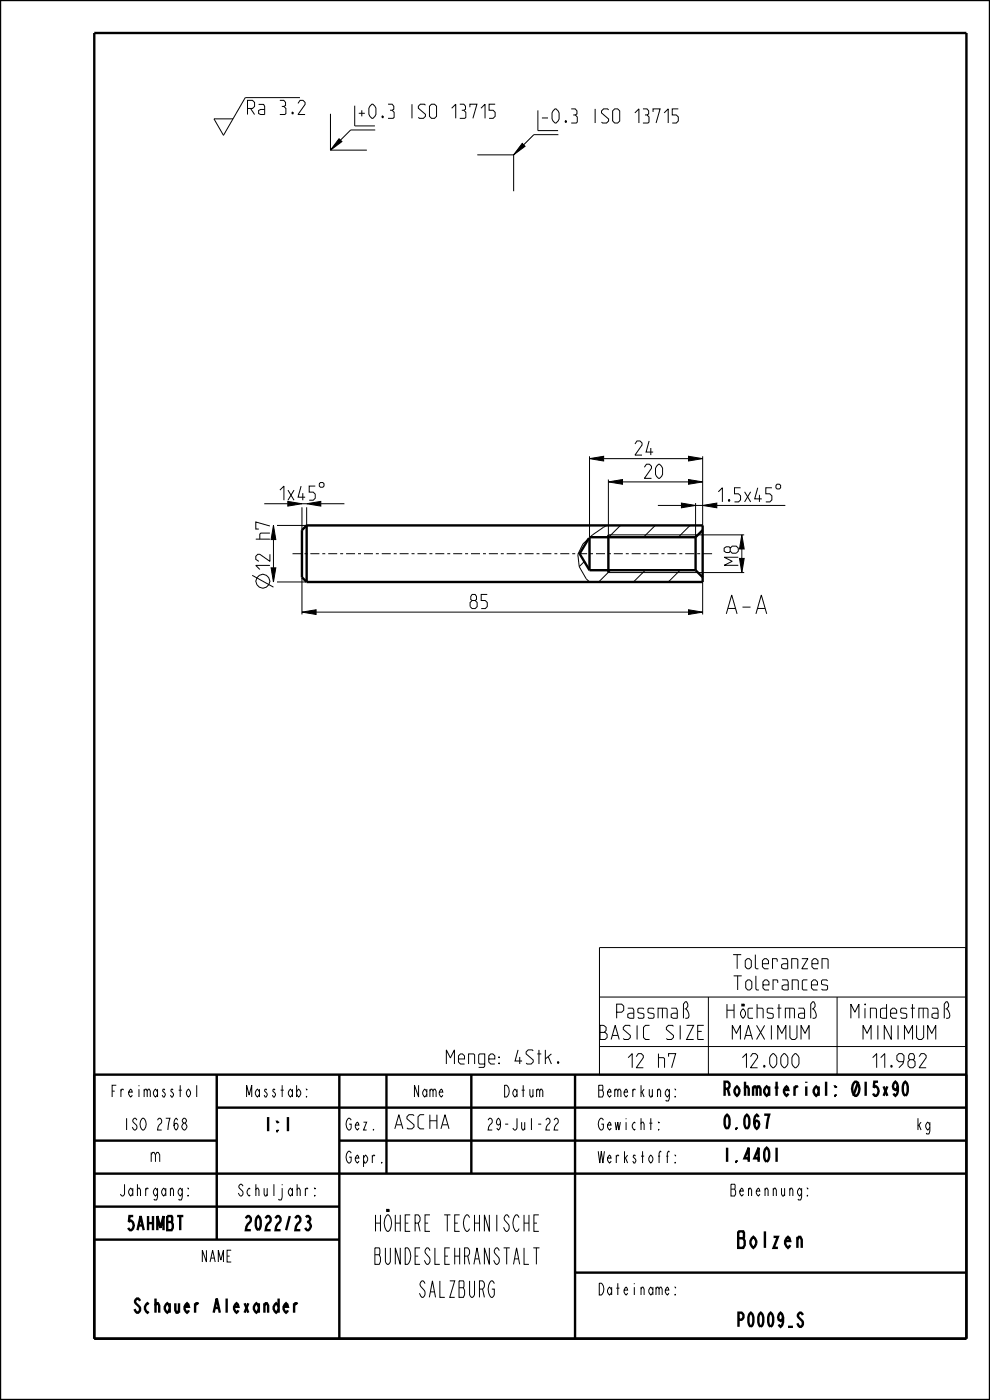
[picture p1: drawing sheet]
<svg xmlns="http://www.w3.org/2000/svg" width="210mm" height="297mm" viewBox="0 0 210 297" stroke-linecap="round" stroke-linejoin="round" font-family="sans-serif">
<g fill="none" stroke="#000" stroke-width=".21">
<path d="M63.6 20.7h-11.6l-4.6 8-2-3.5h4M70.1 24.1v7.8M70.1 31.9h7.7M71.9 29.4l.6 .6-2.4 1.9zM75.2 22.4v4.3h4.3M79.6 27.6h-5.2l-4.3 4.3M101.2 32.9h7.8M109 32.9v7.7M110.8 30.4l.6 .6-2.4 1.8zM114.1 23.4v4.3h4.3M118.4 28.6h-5.2l-4.2 4.3M125 97.3l3-.5v1z"/>
<path d="M125 96.8v17.2M128 97.3h18M146 96.8l3 .5-3 .5zM149 96.8v14.7M56 106.9h5M64 107.6v4.9M65 107.6v3.9h-6.2M68 106.9h5M123.9 119.1l-1 1.1M128.7 111.5l-3 2-2 1.9-1.1 2.2 .3 2.6M129 102.2l3-.5v1zM129 101.7v11.8h28.9"/>
<path d="M131.6 111.5l-2.5 2.5M132 102.2h14M139 111.5l-2.5 2.5M139.5 107.2h5M144.5 106.7l3 .5-3 .5zM146 101.7l3 .5-3 .5zM146.4 111.5l-2.5 2.5M147.5 107.2h1.5M147.5 106.7v7.3M149 107.2l3-.5v1zM152 107.2h14.6M156.9 118.5h1l-.5 3z"/>
<path d="M157.4 113.5l.5 3h-1zM53.5 122.1l4.5 2.5M57.5 120.5h1l-.5 3zM58.8 123.5h6.2M64 129.9l3-.5v1zM64 122.5v7.9M67 129.9h79M122.9 120.2l1.4 2.6 .8 .7M129 121.5h28.9M129.5 121l-2.5 2.5M136.9 121l-2.5 2.5M144.3 121l-2.5 2.5"/>
<path d="M146 129.4l3 .5-3 .5zM149 123.5v6.9M127.2 201h77.7v27h-77.7zM127.2 211.5h77.7M150.3 211.5v16.5M177.6 211.5v16.5M127.2 222h77.7"/>
<circle cx="55.8" cy="123.3" r="1.47"/>
</g>
<g fill="#000">
<path d="M71.9 29.4l.6 .6-2.4 1.9zM110.8 30.4l.6 .6-2.4 1.8zM125 97.3l3-.5v1zM146 96.8l3 .5-3 .5zM129 102.2l3-.5v1zM144.5 106.7l3 .5-3 .5zM146 101.7l3 .5-3 .5zM149 107.2l3-.5v1zM157.4 113.5l.5 3h-1zM57.5 120.5h1l-.5 3zM64 129.9l3-.5v1zM146 129.4l3 .5-3 .5z"/>
<path d="M156.9 118.5h1l-.5 3z"/>
</g>
<g fill="none" stroke="#000" stroke-width=".51">
<path d="M0 0h210v297h-210zM20 7h185v277h-185zM65 111.5l-1 1v10l1 1M65 111.5v12M65 111.5h84v12h-84M124.9 114.2l-2 3.3 2.1 3.5M125 114.1v6.9M125.2 114h22.3M129 113.5v8M147.5 114v7M149 112.5l-1.5 1.5M125 121h22.5"/>
<path d="M147.5 121l1.5 1.5M20 228h185v56M46 235h159M46 228v35M72 228v56M82 228v21M100 228v21M122 228v56M20 242h26M20 249h185M20 256h52M72 242h133"/>
<path d="M20 263h52M122 270h83"/>
</g>
<!-- layer: A_ACHSEN -->
<g fill="none" stroke="#000" stroke-width=".21">
<path d="M62 117.5h2M64.6 117.5h.6M65.8 117.5h1.9M68.4 117.5h.6M69.6 117.5h1.9M72.2 117.5h.6M73.4 117.5h1.9M75.9 117.5h.7M77.2 117.5h1.9M79.7 117.5h.7M81 117.5h1.9M83.5 117.5h.6"/>
<path d="M84.8 117.5h1.9M87.3 117.5h.6M88.6 117.5h1.9M91.1 117.5h.6M92.3 117.5h2M94.9 117.5h.6M96.1 117.5h1.9M98.7 117.5h.6M99.9 117.5h1.9M102.4 117.5h.7M103.7 117.5h1.9M106.2 117.5h.7"/>
<path d="M107.5 117.5h1.9M110 117.5h.6M111.3 117.5h1.9M113.8 117.5h.6M115.1 117.5h1.9M117.6 117.5h.6M118.8 117.5h2M121.4 117.5h.6M122.6 117.5h1.9M125.2 117.5h.6M126.4 117.5h1.9M129 117.5h.6"/>
<path d="M130.2 117.5h1.9M132.7 117.5h.7M134 117.5h1.9M136.5 117.5h.7M137.8 117.5h1.9M140.3 117.5h.6M141.6 117.5h1.9M144.1 117.5h.6M145.4 117.5h1.9M147.9 117.5h.6M149.1 117.5h1.9"/>
</g>
<text font-size="5.2" x="154.4" y="130.2">A-A</text>
<g font-size="4.6">
<text x="77.1" y="261.2">HÖHERE TECHNISCHE</text>
<text x="77.1" y="268.2">BUNDESLEHRANSTALT</text>
<text x="155.3" y="264.7">Bolzen</text>
<text x="87.6" y="275.2">SALZBURG</text>
</g>
<g font-size="3.9">
<text x="52.5" y="24.3">Ra 3.2</text>
<text x="76.1" y="25.1">+0.3 ISO 13715</text>
<text x="115" y="26.1">-0.3 ISO 13715</text>
<text x="134.7" y="96.5">24</text>
<text x="136.7" y="101.5">20</text>
<text x="59.4" y="106.1">1x45</text>
<text x="152.4" y="106.5">1.5x45</text>
<text x="156.6" y="119.9" transform="rotate(-90 156.6 119.9)">M8</text>
<text x="57.3" y="120.8" transform="rotate(-90 57.3 120.8)">12 h7</text>
<text x="99.7" y="129.1">85</text>
<text x="154.3" y="205.5">Toleranzen</text>
<text x="154.3" y="210">Tolerances</text>
<text x="127" y="220.5">BASIC SIZE</text>
<text x="130.5" y="216">Passmaß</text>
<text x="153.4" y="216">Höchstmaß</text>
<text x="155.7" y="220.5">MAXIMUM</text>
<text x="179.5" y="216">Mindestmaß</text>
<text x="183" y="220.5">MINIMUM</text>
<text x="94.1" y="225.7">Menge: 4Stk.</text>
<text x="132.9" y="226.5">12 h7</text>
<text x="156.9" y="226.5">12.000</text>
<text x="184.2" y="226.5">11.982</text>
<text x="153.2" y="232.5">Rohmaterial: Ø15x90</text>
<text x="55.5" y="240">1:1</text>
<text x="83.2" y="239.5">ASCHA</text>
<text x="153.2" y="239.5">0.067</text>
<text x="31.6" y="246.5">m</text>
<text x="153.2" y="246.5">1.4401</text>
<text x="26" y="261">5AHMBT</text>
<text x="50.8" y="261">2022/23</text>
<text x="26.1" y="278.5">Schauer Alexander</text>
<text x="155.3" y="281.5">P0009_S</text>
</g>
<g font-size="3.3">
<text x="22.3" y="232.7">Freimasstol</text>
<text x="51.2" y="232.7">Masstab:</text>
<text x="87.1" y="232.7">Name</text>
<text x="106.1" y="232.7">Datum</text>
<text x="127.1" y="232.7">Bemerkung:</text>
<text x="25.2" y="239.7">ISO 2768</text>
<text x="73.2" y="239.7">Gez.</text>
<text x="102.2" y="239.7">29-Jul-22</text>
<text x="127.1" y="239.7">Gewicht:</text>
<text x="194.2" y="239.7">kg</text>
<text x="73.2" y="246.7">Gepr.</text>
<text x="127.1" y="246.7">Werkstoff:</text>
<text x="24.2" y="253.7">Jahrgang:</text>
<text x="49.2" y="253.7">Schuljahr:</text>
<text x="153.7" y="253.7">Benennung:</text>
<text x="42.1" y="267.7">NAME</text>
<text x="127.1" y="274.7">Dateiname:</text>
</g>
</svg>
